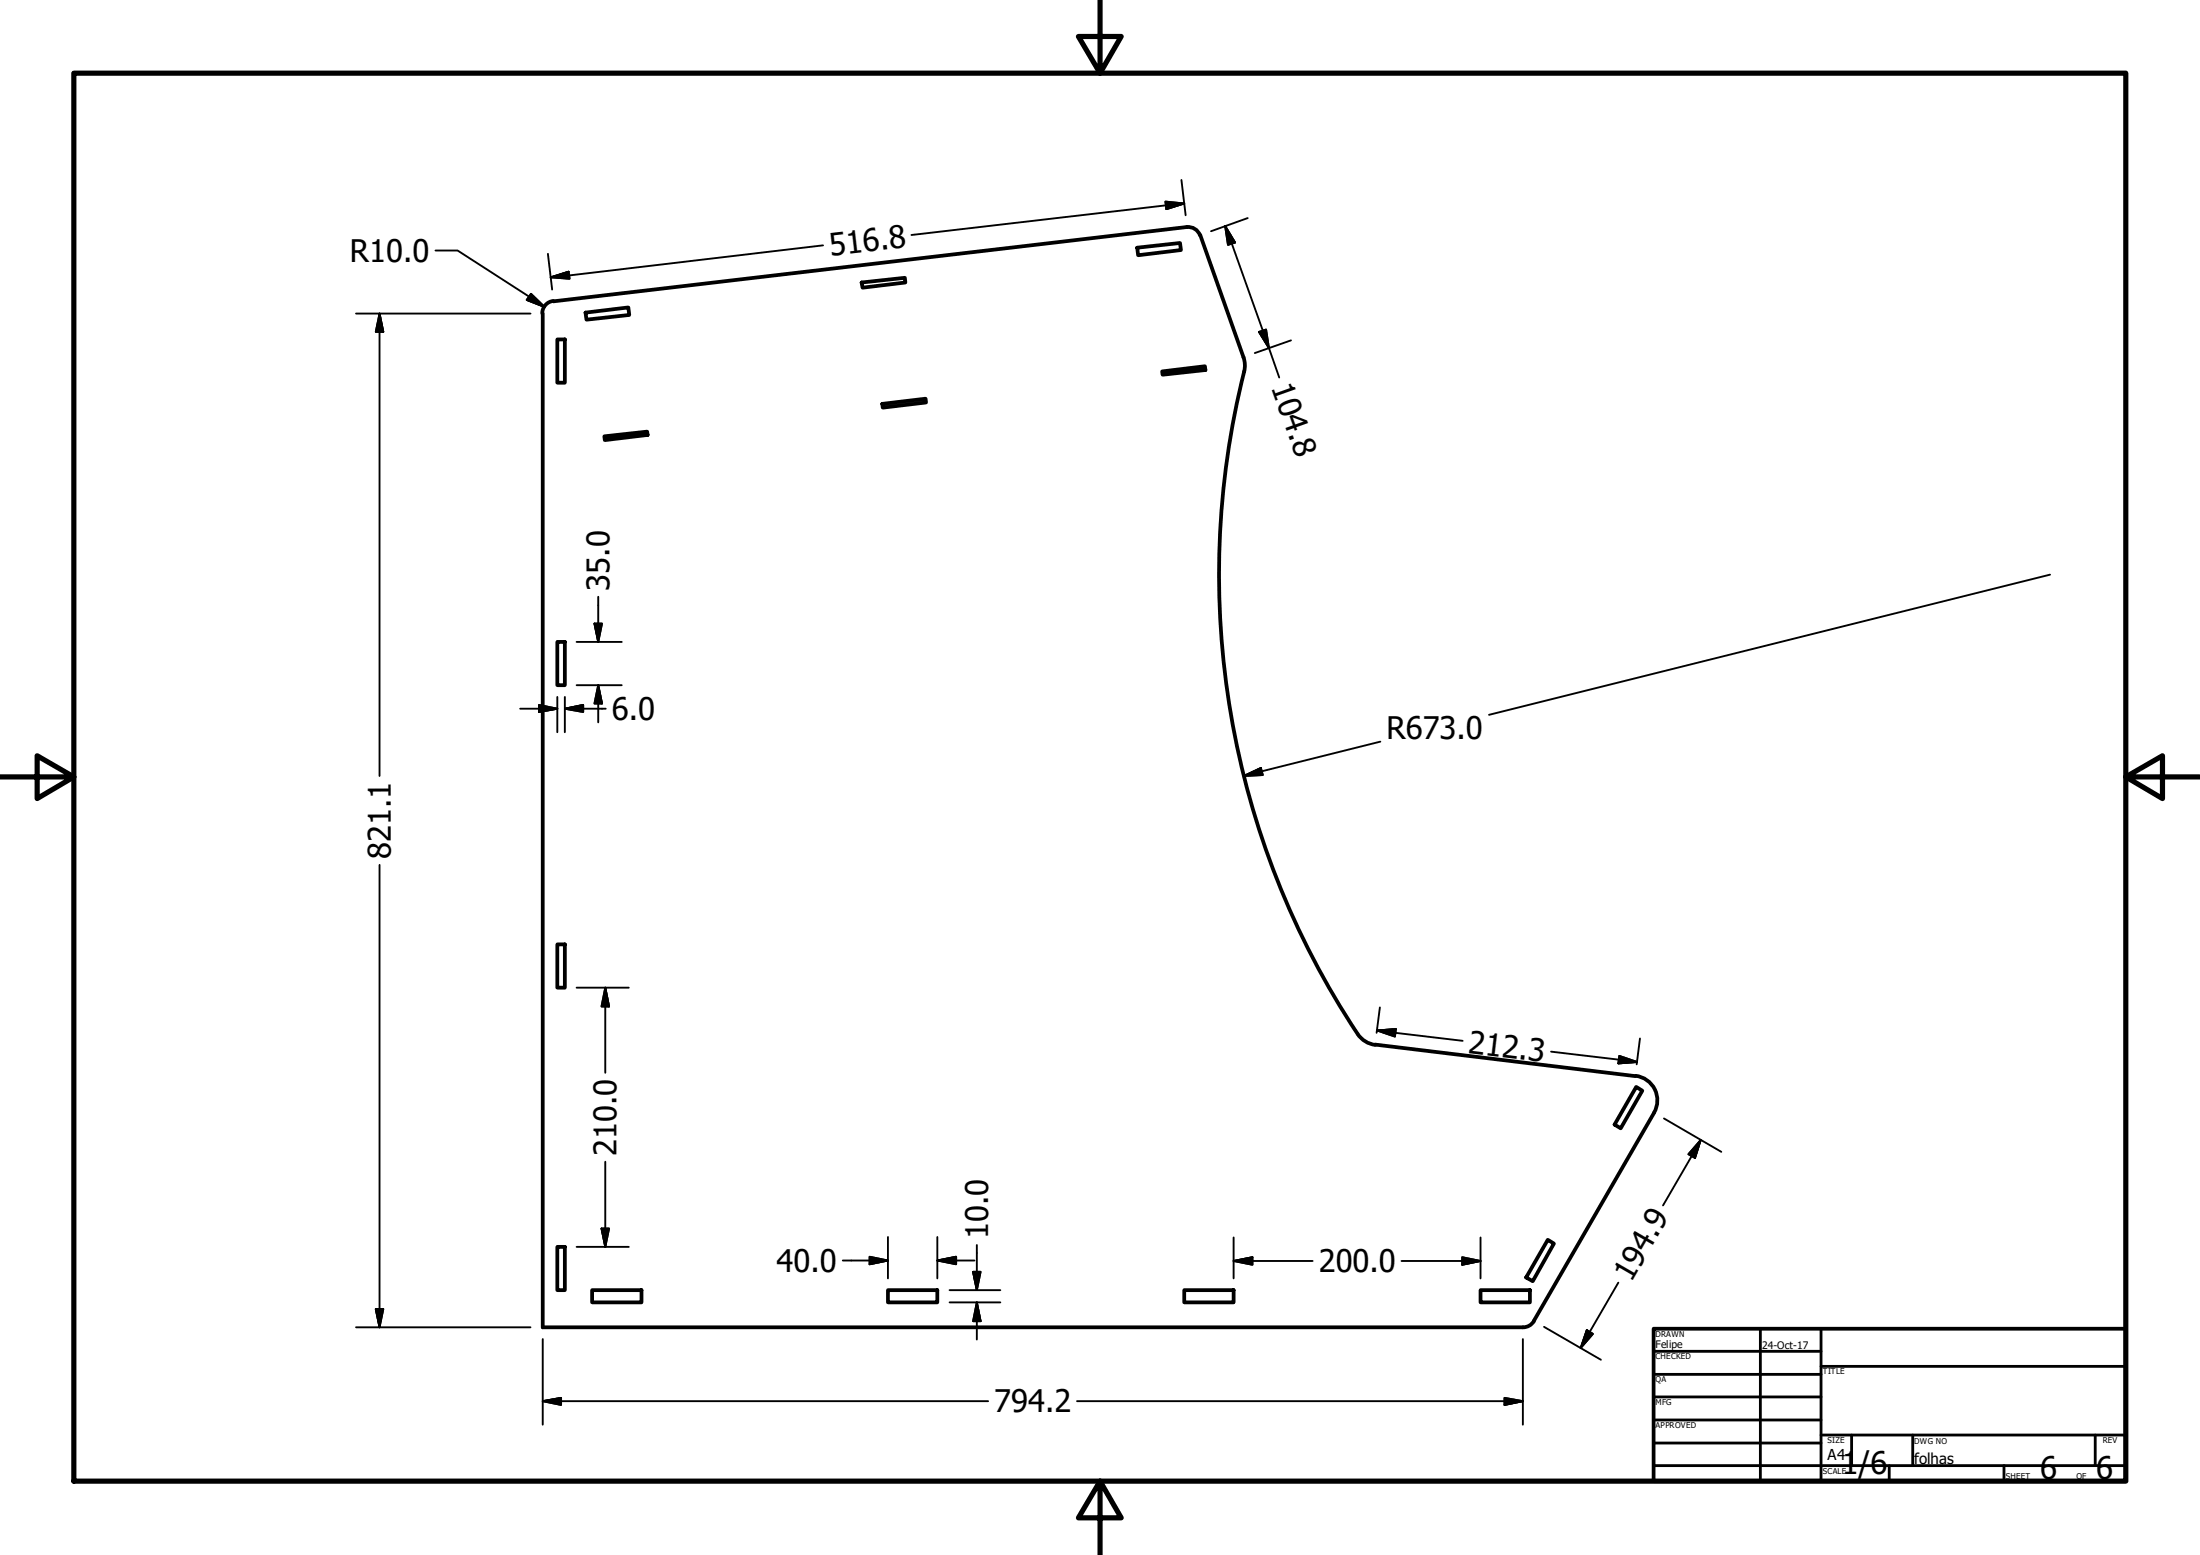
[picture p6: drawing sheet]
<svg xmlns="http://www.w3.org/2000/svg" width="297mm" height="210mm" viewBox="0 0 297 210" stroke-linecap="round" stroke-linejoin="round" font-family="sans-serif">
<!-- layer: Title (ANSI) -->
<g fill="none" stroke="#000" stroke-width=".51">
<path d="M116.3 38.1l5.9-.6v.6l-5.7 .7zM153.5 33.4l5.8-.6 .1 1-5.7 .7zM160.2 30.7a1.68 1.68 0 0 1 1.8 1.1M160.3 30.6l-85.6 10.1M162.1 31.7l5.8 16.5 .2 1.2-.1 .8M73.3 42.3v136.9h132.3M74.7 40.6a1.68 1.68 0 0 0-1.5 1.7M75.2 45.8h1.1v5.9h-1.1zM79.1 42.2l5.7-.7 .2 1-5.8 .7zM81.6 58.9l5.8-.6v.4l-5.7 .7zM119.1 54.5l5.9-.7v.5l-5.8 .7zM156.9 50.1l5.8-.7 .1 .5-5.8 .7z"/>
<path d="M168 50.1a112.2 112.2 0 0 0 15.3 89.4M75.2 86.6h1.1v5.9h-1.1zM75.2 127.5h1.1v5.8h-1.1zM183.3 139.6a3.3 3.3 0 0 0 2.4 1.4M185.7 141l35.1 4.3M220.8 145.2a3.3 3.3 0 0 1 2.5 5l-16.2 28.1M220.9 146.7l.8 .5-2.9 5.1-.8-.5zM75.2 168.3h1.1v5.9h-1.1zM79.9 174.2h6.7v1.6h-6.7zM119.9 174.2h6.7v1.6h-6.7zM159.9 174.2h6.7v1.6h-6.7zM199.9 174.2h6.7v1.6h-6.7z"/>
<path d="M207.1 178.3a1.68 1.68 0 0 1-1.5 .9M209 167.4l.8 .5-2.9 5-.8-.5z"/>
</g>
<!-- layer: Visible (ANSI) -->
<path d="M148.5 -.1v10l-2.9-5h5.8l-2.9 5M10 9.9h277v190h-277zM0 104.9h10l-5-2.9v5.8l5-2.9M287 104.9l5 2.9v-5.8l-5 2.9h10M148.5 199.9l2.9 5h-5.8l2.9-5v10" fill="none" stroke="#000" stroke-width=".7"/>
<!-- layer: Visible Narrow (ANSI) -->
<g fill="none" stroke="#000" stroke-width=".38">
<path d="M237.7 179.4v20.5M245.9 179.4v20.5M223.3 197.8h63.7M223.3 182.4h22.6M223.3 185.5h22.6M223.3 188.6h22.6M223.3 191.7h22.6M223.3 194.8h22.6M245.9 193.7h41.1M245.9 184.4h41.1M250 193.7v4.1M255.1 197.8v2.1"/>
<path d="M258.3 193.7v4.1M270.6 197.8v2.1M282.9 193.7v4.1"/>
</g>
<path d="M223.3 179.4h63.7v20.5h-63.7z" fill="none" stroke="#000" stroke-width=".51"/>
<!-- layer: Border (ANSI) -->
<g fill="none" stroke="#000" stroke-width=".25">
<path d="M58.8 33.8h3l11.7 7.6M71.7 39.7l1.8 1.7-2.4-.9zM74 34.3l.5 4.8M74.4 37.4l2.4-.7 .1 .9zM111.1 33.1l-36.7 4.3M157.4 27.2l2.5 .3-2.4 .7zM159.5 24.3l.6 4.8M159.9 27.5l-36.8 4.2M165.4 30.5l1.4 2.2-1 .4zM165.4 30.5l7.3 20.5M168.5 29.4l-5 1.8M48.1 42.3h23.5"/>
<path d="M51.2 42.3l.6 2.5h-1.1zM51.2 42.3v62.4M170 44.8l.9-.3 .4 2.5zM174.3 45.9l-4.9 1.8M276.8 77.6l-75.8 18.9M70.2 95.7h5M72.8 95.2l2.4 .5-2.4 .4zM75.2 94.1v4.7M76.3 95.7l2.4-.5v.9zM76.3 95.7h5.5M76.3 94.1v4.7M77.9 92.5h6"/>
<path d="M77.9 86.6h6M80.3 84.2h1l-.5 2.4zM80.8 92.5l.5 2.5h-1zM80.8 80.6v6M80.8 92.5v5M51.2 116.7v62.5M168 104.7l2.2-1 .3 .9zM186.4 100.1l-18.4 4.6M77.9 133.3h7M81.7 133.3l.5 2.6h-1zM81.7 133.3v11.5M185.9 139.1l2.6-.2-.2 1z"/>
<path d="M185.9 139.1l11.6 1.4M186.3 136l-.4 3.4M81.7 156.8v11.5M209.4 142l11.6 1.4M218.6 142.5l2.4 .9-2.5 .1zM221.4 140.2l-.4 3.5M224.7 151l7.7 4.5M229.6 153.9l-.7 2.4-.9-.5zM229.6 153.9l-5.1 8.8M48.1 179.2h23.5M50.7 176.7h1.1l-.6 2.5zM77.9 168.3h7"/>
<path d="M81.2 165.8h1l-.5 2.5zM113.8 170.2h6.1M117.4 169.6l2.5 .6-2.5 .5zM119.9 167v5.6M126.6 170.2l2.5-.6v1.1zM126.6 170.2h5M126.6 167v5.6M128.2 175.8h6.9M128.2 174.2h6.9M131.4 171.7h1l-.5 2.5zM131.9 175.8l.5 2.5h-1zM131.9 168.1v6.1"/>
<path d="M131.9 175.8v5M166.6 170.2l2.5-.5v1zM166.6 170.2h10.6M166.6 167v5.6M189.2 170.2h10.7M197.4 169.7l2.5 .5-2.5 .5zM199.9 167v5.6M208.5 179.1l7.7 4.5M214.2 179.5l.9 .6-1.7 1.9zM218.5 173.1l-5.1 8.9M73.3 189.1l2.5-.4v.9zM73.3 189.1h60.1"/>
<path d="M73.3 180.8v11.5M145.4 189.1h60.2M203.1 188.7l2.5 .4-2.5 .5zM205.6 180.8v11.5"/>
</g>
<g fill="#000" stroke="#000" stroke-width=".25">
<path d="M74.4 37.4l2.4-.7zM74.4 37.4l2.4-.7 .1 .9zM157.5 28.2l2.4-.7zM157.4 27.2l2.5 .3-2.4 .7zM165.4 30.5l1.4 2.2zM165.4 30.5l1.4 2.2-1 .4zM51.2 42.3l.6 2.5zM51.2 42.3l.6 2.5h-1.1zM71.1 40.5l2.4 .9zM71.7 39.7l1.8 1.7-2.4-.9zM170 44.8l1.3 2.2zM170 44.8l.9-.3 .4 2.5z"/>
<path d="M72.8 96.1l2.4-.4zM72.8 95.2l2.4 .5-2.4 .4zM76.3 95.7l2.4-.5zM76.3 95.7l2.4-.5v.9zM80.3 84.2l.5 2.4zM80.3 84.2h1l-.5 2.4zM80.8 92.5l.5 2.5zM80.8 92.5l.5 2.5h-1zM168 104.7l2.2-1zM168 104.7l2.2-1 .3 .9zM81.7 133.3l.5 2.6zM81.7 133.3l.5 2.6h-1z"/>
<path d="M185.9 139.1l2.6-.2zM185.9 139.1l2.6-.2-.2 1zM218.5 143.5l2.5-.1zM218.6 142.5l2.4 .9-2.5 .1zM229.6 153.9l-.7 2.4zM229.6 153.9l-.7 2.4-.9-.5zM50.7 176.7l.5 2.5zM50.7 176.7h1.1l-.6 2.5zM81.2 165.8l.5 2.5zM81.2 165.8h1l-.5 2.5zM117.4 170.7l2.5-.5zM117.4 169.6l2.5 .6-2.5 .5z"/>
<path d="M126.6 170.2l2.5-.6zM126.6 170.2l2.5-.6v1.1zM131.4 171.7l.5 2.5zM131.4 171.7h1l-.5 2.5zM131.9 175.8l.5 2.5zM131.9 175.8l.5 2.5h-1zM166.6 170.2l2.5-.5zM166.6 170.2l2.5-.5v1zM197.4 170.7l2.5-.5zM197.4 169.7l2.5 .5-2.5 .5zM214.2 179.5l-.8 2.5zM214.2 179.5l.9 .6-1.7 1.9z"/>
<path d="M73.3 189.1l2.5-.4zM73.3 189.1l2.5-.4v.9zM203.1 189.6l2.5-.5zM203.1 188.7l2.5 .4-2.5 .5z"/>
</g>
<g font-size="4.2">
<text x="47.2" y="35.3">R10.0</text>
<text x="112.1" y="34.6" transform="rotate(-7 112.1 34.6)">516.8</text>
<text x="171.6" y="52.2" transform="rotate(70 171.6 52.2)">104.8</text>
<text x="82.3" y="79.7" transform="rotate(-90 82.3 79.7)">35.0</text>
<text x="82.6" y="97.2">6.0</text>
<text x="187.2" y="99.8">R673.0</text>
<text x="52.8" y="115.9" transform="rotate(-90 52.8 115.9)">821.1</text>
<text x="198.1" y="142.1" transform="rotate(7 198.1 142.1)">212.3</text>
<text x="83.2" y="156.1" transform="rotate(-90 83.2 156.1)">210.0</text>
<text x="133.4" y="167.2" transform="rotate(-90 133.4 167.2)">10.0</text>
<text x="104.8" y="171.7">40.0</text>
<text x="178.1" y="171.7">200.0</text>
<text x="220.2" y="173.2" transform="rotate(-60 220.2 173.2)">194.9</text>
<text x="134.2" y="190.7">794.2</text>
<text x="248.7" y="199">1/6</text>
<text x="275.5" y="199.6">6</text>
<text x="283" y="199.6">6</text>
</g>
<g font-size="2">
<text x="246.8" y="197.1">A4</text>
<text x="258.4" y="197.6">folhas</text>
</g>
<g font-size="1.4">
<text x="223.5" y="181.9">Felipe</text>
<text x="237.9" y="182.2">24-Oct-17</text>
</g>
<g font-size="1.1">
<text x="223.5" y="180.4">DRAWN</text>
<text x="223.5" y="183.5">CHECKED</text>
<text x="246.1" y="185.5">TITLE</text>
<text x="223.5" y="186.6">QA</text>
<text x="223.5" y="189.7">MFG</text>
<text x="223.5" y="192.8">APPROVED</text>
<text x="246.8" y="194.8">SIZE</text>
<text x="258.4" y="194.9">DWG NO</text>
<text x="283.9" y="194.8">REV</text>
<text x="246.1" y="198.9">SCALE</text>
<text x="270.8" y="199.6">SHEET</text>
<text x="280.4" y="199.6">OF</text>
</g>
</svg>
